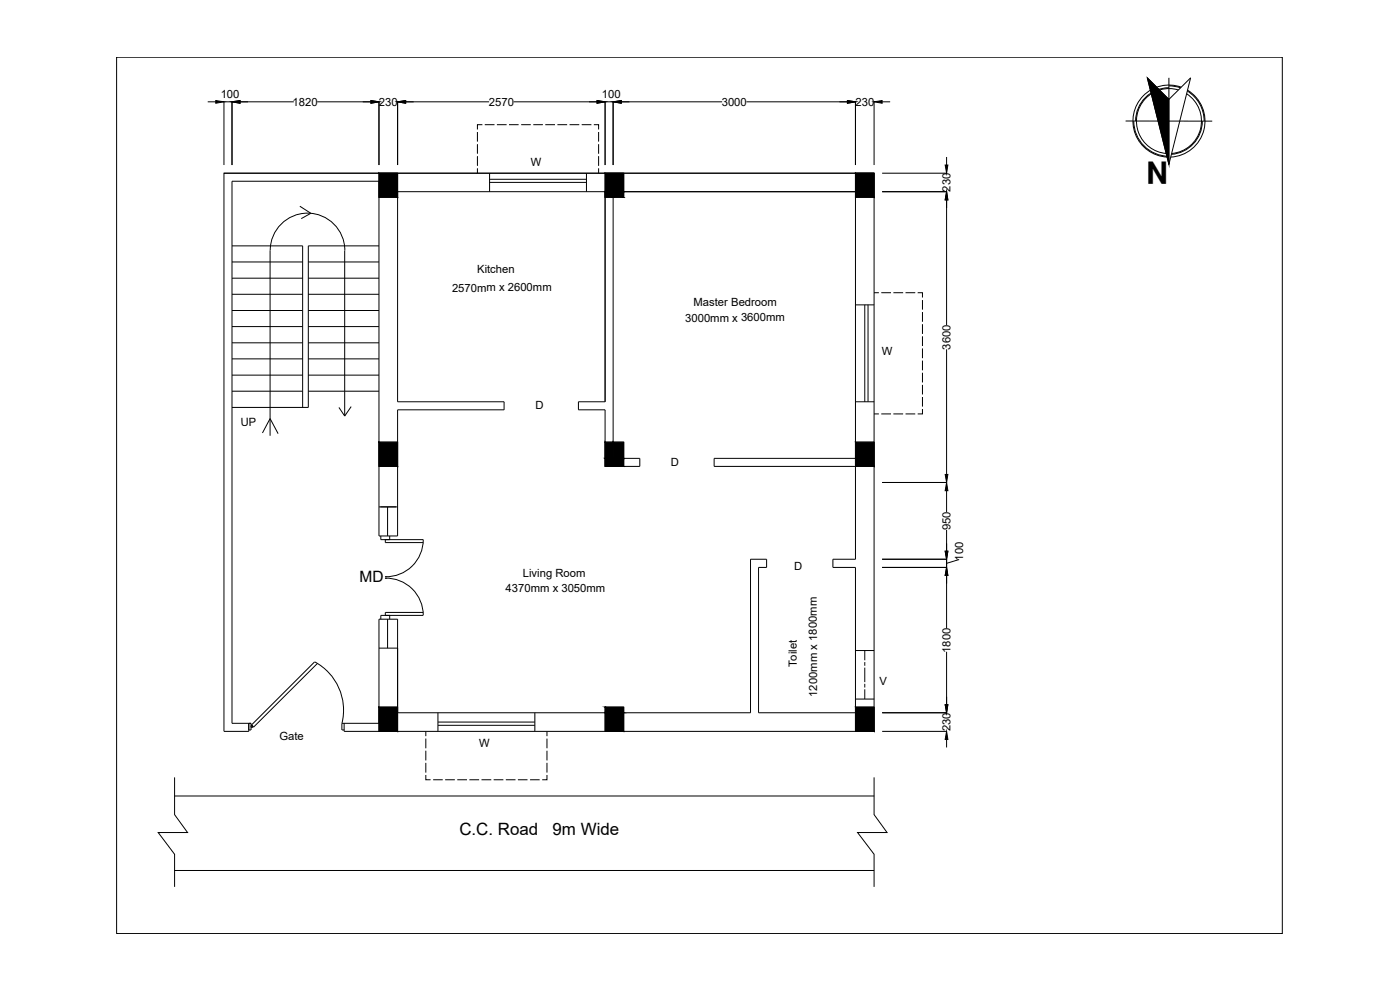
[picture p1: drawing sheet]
<svg xmlns="http://www.w3.org/2000/svg" width="420mm" height="297mm" viewBox="0 0 420 297" stroke-linecap="round" stroke-linejoin="round" font-family="sans-serif">
<!-- layer: 0 -->
<g fill="none" stroke="#000" stroke-width=".3">
<path d="M35 17.2h349.8v262.9h-349.8zM62.3 30.6h2.5M72 30.6h16.2M95.2 30.6h16.1M113.8 30.6l-.1 18.9M119.2 30.6l.1 18.9M121.7 30.6h25.1M143.3 39.6v2.9M144.8 37.4h-1.5v1.4M145.5 37.4h2.9M149.1 37.4h2.9M152.8 37.4h2.8"/>
<path d="M154.1 30.6h25.1M156.4 37.4h2.9M160 37.4h2.9M163.6 37.4h3M167.3 37.4h2.9M170.9 37.4h2.9M174.6 37.4h2.9M178.2 37.4h1.4v1.4M179.6 39.6v2.9M186.5 30.6h30.2M224 30.6h30.3M256.8 30.6l-.1 18.9"/>
<path d="M262.2 30.6l.1 18.9M264.7 30.6h2.5M337.8 36.3l26 .1M340.3 36.3a10.6 10.6 0 0 0 10.5 10.6M344.3 23.4l6.5 6.4 6.5-6.4-6.5 25.9zM350.8 23.4v25.9M350.8 26.3a10 10 0 0 0-10 10M350.8 25.8l3.5 .6M353.7 27a9.8 9.8 0 0 0-12.5 7.5 9.8 9.8 0 0 0 8.8 11.6M354.5 26.2a10.8 10.8 0 0 0-14.3 8 10.8 10.8 0 0 0 10.1 12.9M356.1 28.1a9.8 9.8 0 0 1 4.2 10.6 9.8 9.8 0 0 1-8.7 7.4M356.3 27.3a10.6 10.6 0 0 1 5.1 9"/>
<path d="M356.4 27.1a10.8 10.8 0 0 1 4.9 11.9 10.8 10.8 0 0 1-9.9 8.1M360.8 36.3a10 10 0 0 1-9.2 10M67.2 49.5v-18.9h2.4v18.9M67.2 52h195.1M113.7 52h5.6v7.2h-5.6zM143.3 43.3v2.8M143.3 46.8v3M143.3 50.5v1.5M146.9 52v5.5M146.9 54.7h29.1M146.9 53.8h29.1M176 52v5.5"/>
<path d="M179.6 43.3v2.8M179.6 46.8v3M179.6 50.5v1.5M181.6 52h5.6v7.2h-5.6zM181.6 49.5v-18.9h2.4v18.9M256.7 52h5.6v7.2h-5.6zM264.7 52h19.4M264.7 57.5h19.4M284.1 47.1v2.4M284.1 52h.1M284.1 57.4v.1M284.1 60v37.5"/>
<path d="M69.6 73.8h21.2v48.4M69.6 78.6h21.2M81.1 75.2v55.6M81.1 75.1a11.2 11.2 0 0 1 11.2-11.1 11.2 11.2 0 0 1 11.2 11.1l-.1 49.7M90 61.9l3.3 2.1-2.9 1.6M92.5 78.6h21.2M113.7 73.8h-21.2v48.4h-22.9M69.6 83.5h21.2M69.6 88.3h21.2M69.6 93.2h21.2M69.6 98h21.2M92.5 83.5h21.2"/>
<path d="M92.5 88.3h21.2M92.5 93.2h21.2M92.5 98h21.2M256.7 91.5h5.6M259.5 91.5v29.1M260.5 91.5v29.1M262.3 87.8h1.5M264.5 87.8h2.9M268.1 87.8h2.9M271.8 87.8h2.9M275.4 87.8h1.4v1.5M276.8 90v2.9"/>
<path d="M276.8 93.6v2.9M276.8 97.3v2.9M69.6 102.9h21.2M69.6 107.7h21.2M69.6 112.6h21.2M69.6 117.4h21.2M92.5 102.9h21.2M92.5 107.7h21.2M92.5 112.6h21.2M92.5 117.4h21.2M276.8 100.9v2.9M276.8 104.5v3"/>
<path d="M276.8 108.2v2.9M276.8 111.8v3M276.8 115.5v2.8M276.8 119.1v2.9M284.1 104.8v37.6M78.8 129.9l2.3-4.3 2.4 4.5M101.7 122.2l1.7 2.6M105.4 122l-2 2.8M113.7 132.7h5.6v7.2h-5.6zM181.6 132.7h5.6v7.2h-5.6zM256.7 132.7h5.6v7.2h-5.6zM256.7 120.6h5.6"/>
<path d="M262.3 124.2h1.5M264.5 124.2h2.9M268.1 124.2h2.9M271.8 124.2h2.9M276.8 122.7v1.5h-1.4M113.7 152.1h5.6M116.3 152.1v8.7M264.7 144.8h19.4M284.1 147.2v6.4M284.1 159v6.4M114.3 160.8v1.1h12.7a11.2 11.2 0 0 1-11.3 11.1M115.6 173h.1"/>
<path d="M115.6 173.5h.1M115.6 161.9v.9h11.4M115.7 173.5a11.2 11.2 0 0 1 11.3 11.1h-12.7v1.2M117 160.8v1.1M264.7 170.3h19.4M264.7 167.8h19.4M284.1 167.8v2.5v-2.5M284.1 172.7v15.8M287.9 167.9l-3.8 1.1M94.4 198.6l-18.9 18.9 .6 .7 19.1-19.1M94.4 198.6a16.4 16.4 0 0 1 8.2 18.4M113.7 194.5h5.6"/>
<path d="M116.3 185.8v8.7M117 184.6v1.2M127 183.8h-11.4v.8M256.7 195.2h5.6M259.5 195.2v2.9M259.5 198.7v1.1M284.1 195.6v15.8M74.7 217v2.4h-7.5v-167.4h195.1v167.4h-159v-2.4M74.7 219h.6v-2h-5.7v-162.6h44.1v106.4h5.6v-37.8h32v-2.4h-32v-63.1h62.3v63.1h-8v2.4h8v16.9h10.4v-2.4h-8v-80h72.7v80h-42.4v2.4h42.4v27.9h-6.7v2.5h6.7v43.6h-29v-43.6h2.4v-2.5h-4.9v46.1h-105.9v-28.1h-5.6v31.2h-11.1v2h.7M113.7 212.2h5.6v7.2h-5.6zM127.8 219.4v1.5M131.4 213.9v5.5"/>
<path d="M131.4 216.6h29.1M131.4 217.6h29.1M160.5 213.9v5.5M164.2 219.4v1.5M181.6 212.2h5.6v7.2h-5.6zM256.7 212.2h5.6v7.2h-5.6zM256.7 209.7h5.6M259.5 200.3v4.4M259.5 205.2v1.1M259.5 206.8v2.9M264.7 219.4h19.4M264.7 213.9h19.4"/>
<path d="M284.1 213.9h.1M284.1 219.4h.1M52.4 233.2v11.2l3.9 5.4h-8.8l4.9 6.5v9.8M52.4 238.8h209.9M127.8 232.5v1.5h1.4M127.8 221.6v2.9M127.8 225.2v3M127.8 228.9v2.9M130 234h2.9M133.6 234h2.9M137.2 234h3M140.9 234h2.9"/>
<path d="M144.5 234h2.9M148.2 234h2.9M151.8 234h2.9M155.4 234h2.9M159.1 234h2.9M164.2 232.5v1.5h-1.5M164.2 221.6v2.9M164.2 225.2v3M164.2 228.9v2.9M262.3 233.2v11.2l3.9 5.4h-8.8l4.9 6.5v9.8M284.1 221.9v2.4M52.4 261.2h209.9"/>
<circle cx="75.6" cy="218" r=".28"/>
</g>
<g fill="#000" stroke="#000" stroke-width=".3">
<path d="M64.8 30.2l2.4 .4-2.4 .4zM69.6 30.6l2.4-.4v.8zM111.3 30.2l2.4 .4-2.4 .4zM119.3 30.6l2.4-.4v.8zM179.2 30.2l2.4 .4-2.4 .4zM184 30.6l2.5-.4v.8zM254.3 30.2l2.4 .4-2.4 .4zM262.3 30.6l2.4-.4v.8zM283.7 49.5h.8l-.4 2.5zM284.1 57.5l.4 2.5h-.8zM344.3 23.4l6.5 6.4v19.5zM283.7 142.4h.8l-.4 2.4z"/>
<path d="M284.1 144.8l.4 2.4h-.8zM283.7 165.4h.8l-.4 2.4zM284.1 170.3l.4 2.4h-.8zM283.7 211.4h.8l-.4 2.5zM284.1 219.4l.4 2.5h-.8z"/>
<path d="M113.7 52l5.6 7.2v-7.2zM113.7 52l5.6 7.2h-5.6z"/>
<path d="M181.6 57.5l2.4 1.7v-1.7zM181.6 57.5l2.4 1.7h-2.4z"/>
<path d="M181.6 52l5.6 5.5v-5.5zM181.6 52l5.6 5.5h-5.6z"/>
<path d="M184 57.5l3.2 1.7v-1.7zM184 57.5l3.2 1.7h-3.2z"/>
<path d="M256.7 52l5.6 7.2v-7.2zM256.7 52l5.6 7.2h-5.6z"/>
<path d="M113.7 132.7l5.6 7.2v-7.2zM113.7 132.7l5.6 7.2h-5.6z"/>
<path d="M181.6 132.7l2.4 4.8v-4.8zM181.6 132.7l2.4 4.8h-2.4z"/>
<path d="M184 132.7l3.2 4.8v-4.8zM184 132.7l3.2 4.8h-3.2z"/>
<path d="M181.6 137.5l5.6 2.4v-2.4zM181.6 137.5l5.6 2.4h-5.6z"/>
<path d="M256.7 132.7l5.6 7.2v-7.2zM256.7 132.7l5.6 7.2h-5.6z"/>
<path d="M113.7 212.2l5.6 7.2v-7.2zM113.7 212.2l5.6 7.2h-5.6z"/>
<path d="M181.6 212.2l5.6 1.7v-1.7zM181.6 212.2l5.6 1.7h-5.6z"/>
<path d="M181.6 213.9l5.6 5.5v-5.5zM181.6 213.9l5.6 5.5h-5.6z"/>
<path d="M256.7 212.2l5.6 7.2v-7.2zM256.7 212.2l5.6 7.2h-5.6z"/>
</g>
<text font-size="8.9" x="350.6" y="48.5" transform="rotate(-180 350.6 48.5)">N</text>
<g font-size="5.1">
<text x="137.9" y="250.6">C.C. Road</text>
<text x="165.8" y="250.5">9m Wide</text>
</g>
<text font-size="4.7" x="107.9" y="174.6">MD</text>
<g font-size="3.4">
<text x="66.2" y="29.3">100</text>
<text x="180.7" y="29.3">100</text>
<text x="87.8" y="31.8">1820</text>
<text x="113.7" y="31.8">230</text>
<text x="146.7" y="31.8">2570</text>
<text x="216.6" y="31.8">3000</text>
<text x="256.7" y="31.8">230</text>
<text x="159.3" y="49.9" transform="rotate(-1 159.3 49.9)">W</text>
<text x="285.3" y="57.5" transform="rotate(-90 285.3 57.5)">230</text>
<text x="143.2" y="82">Kitchen</text>
<text x="135.7" y="87.5">2570mm x 2600mm</text>
<text x="208.1" y="91.8">Master Bedroom</text>
<text x="205.6" y="96.5">3000mm x 3600mm</text>
<text x="264.6" y="106.6">W</text>
<text x="285.3" y="104.9" transform="rotate(-90 285.3 104.9)">3600</text>
<text x="160.7" y="122.8">D</text>
<text x="72.2" y="127.9" transform="rotate(-2 72.2 127.9)">UP</text>
<text x="201.3" y="139.8">D</text>
<text x="285.3" y="159.1" transform="rotate(-90 285.3 159.1)">950</text>
<text x="156.9" y="173.1">Living Room</text>
<text x="238.3" y="170.9">D</text>
<text x="289" y="168.2" transform="rotate(-90 289 168.2)">100</text>
<text x="151.8" y="177.7">4370mm x 3050mm</text>
<text x="285.3" y="195.9" transform="rotate(-90 285.3 195.9)">1800</text>
<text x="239.2" y="200.3" transform="rotate(-90 239.2 200.3)">Toilet</text>
<text x="245.3" y="209.1" transform="rotate(-90 245.3 209.1)">1200mm x 1800mm</text>
<text x="264" y="205.4">V</text>
<text x="285.3" y="219.4" transform="rotate(-90 285.3 219.4)">230</text>
<text x="83.8" y="222.1">Gate</text>
<text x="143.8" y="224.2" transform="rotate(-1 143.8 224.2)">W</text>
</g>
</svg>
